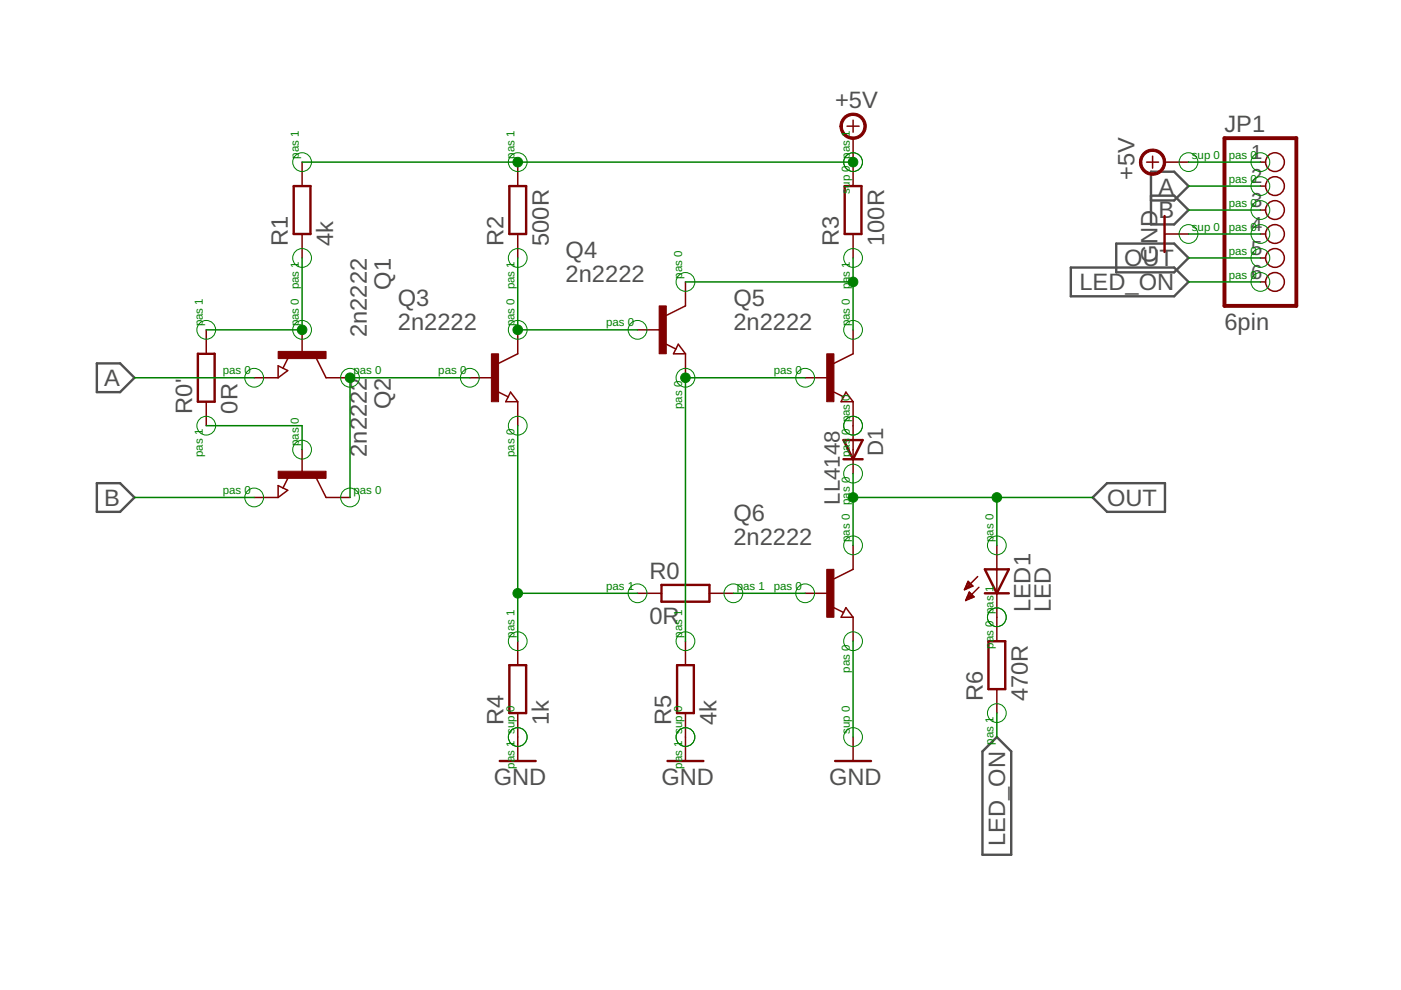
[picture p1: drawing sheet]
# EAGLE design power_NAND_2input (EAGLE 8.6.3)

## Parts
D1  LL4148  [SOD80_DO213AA_MINIMELF]
JP1  6pin  PINHD-1X06_2.54-SMD-90°  [1X06SMD/90]
LED1  LED  LEDCHIPLED_0805  [CHIPLED_0805]
Q1  2n2222  NPN-TRANSISTOR_SOT23  [SOT23]
Q2  2n2222  NPN-TRANSISTOR_SOT23  [SOT23]
Q3  2n2222  NPN-TRANSISTOR_SOT23  [SOT23]
Q4  2n2222  NPN-TRANSISTOR_SOT23  [SOT23]
Q5  2n2222  NPN-TRANSISTOR_SOT23  [SOT23]
Q6  2n2222  NPN-TRANSISTOR_SOT23  [SOT23]
R0  0R  R-EU_R1206  [R1206]
R0'  0R  R-EU_R1206  [R1206]
R1  4k  R-EU_R0805  [R0805]
R2  500R  R-EU_R0805  [R0805]
R3  100R  R-EU_R0805  [R0805]
R4  1k  R-EU_R0805  [R0805]
R5  4k  R-EU_R0805  [R0805]
R6  470R  R-EU_R0805  [R0805]

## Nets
+5V: JP1.1 R1.2 R2.2 R3.2
A: JP1.2 Q1.2(E)
B: JP1.3 Q2.2(E)
GND: JP1.4 Q6.2(E) R4.1 R5.1
LED_ON: JP1.6 R6.1
N$1: Q1.3(C) Q2.3(C) Q3.1(B)
N$2: Q1.1(B) R0'.2 R1.1
N$3: Q3.3(C) Q4.1(B) R2.1
N$4: Q3.2(E) R0.1 R4.2
N$5: Q4.3(C) Q5.3(C) R3.1
N$6: Q4.2(E) Q5.1(B) R5.2
N$7: D1.A Q5.2(E)
N$8: Q2.1(B) R0'.1
N$10: LED1.C R6.2
N$11: Q6.1(B) R0.2
OUT: D1.C JP1.5 LED1.A Q6.3(C)
